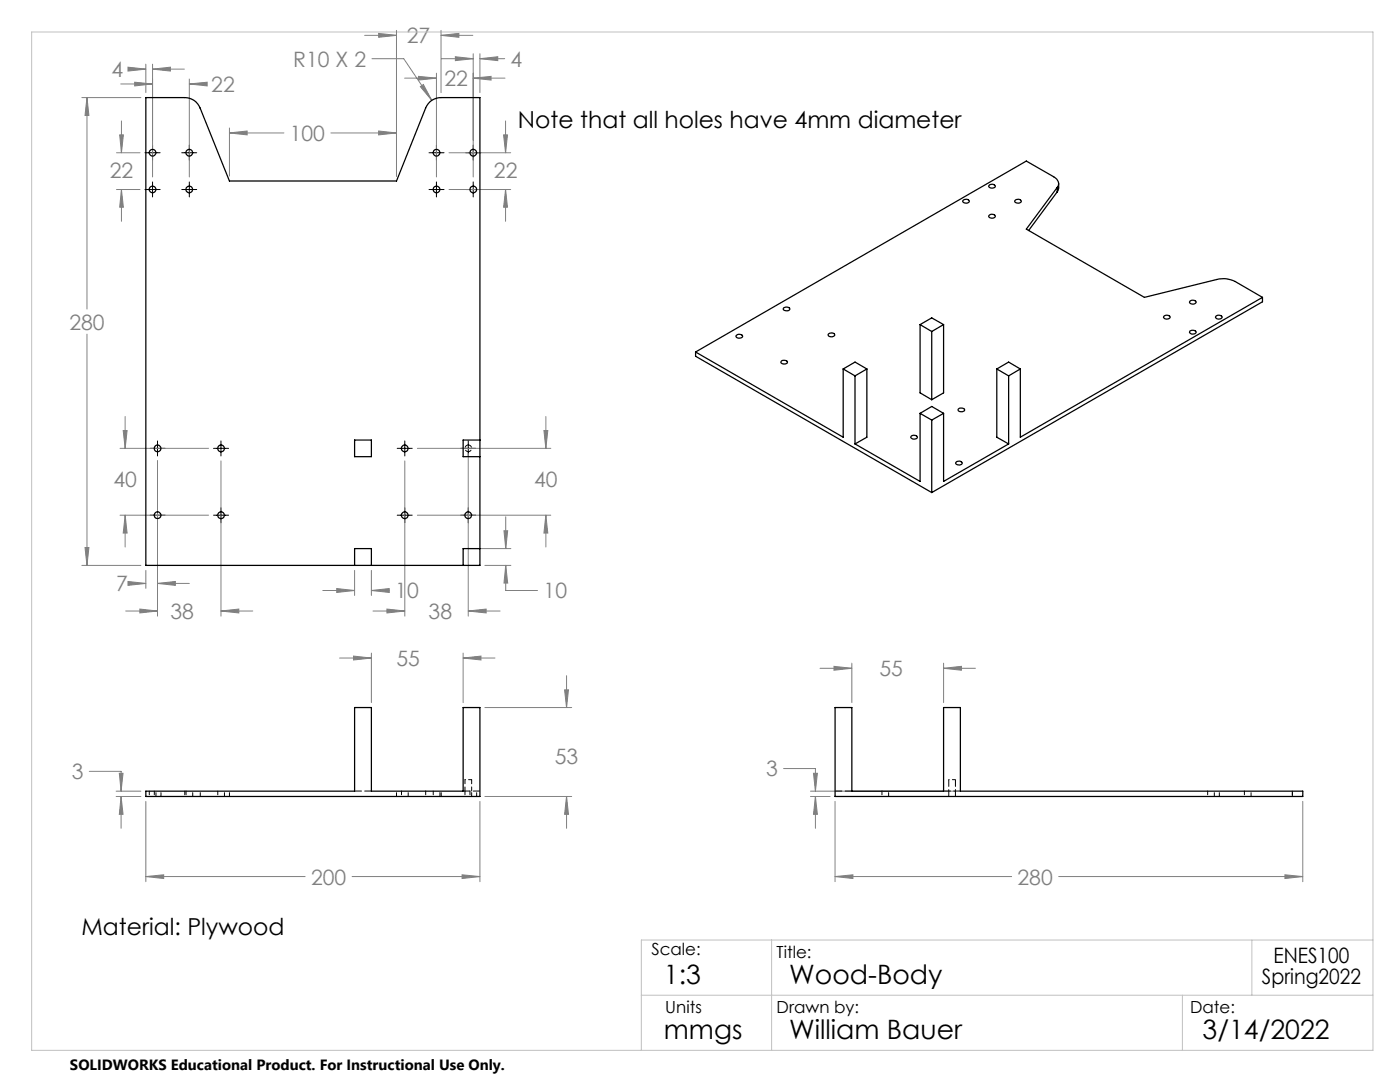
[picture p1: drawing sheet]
<svg xmlns="http://www.w3.org/2000/svg" width="279mm" height="216mm" viewBox="0 0 279 216" stroke-linecap="round" stroke-linejoin="round" font-family="sans-serif">
<g fill="none" stroke="#808080" stroke-width=".2">
<path d="M16.3 19.5h11.8M17.4 19.5l.3 3.5h-.7zM17.4 19.5v42.2M24.1 16.8h6.3M25.5 13.4l3.6 .4-3.6 .4zM25.8 13.8h3.3M26.9 16.4l3.5 .4-3.5 .3zM29.1 12.8v5.7M30.4 13.8l3.6-.4v.8zM30.4 12.8v22.5M30.4 13.8h6.4M37.8 16.8l3.5-.4v.7z"/>
<path d="M37.8 15.8v19.5M37.8 16.8h3.2M72.8 7.1h6.3M74.2 11.7h6.4l5.6 8.3M75.6 6.7l3.5 .4-3.5 .3zM79.1 6.1v29M80.8 15.6h6.3M83.5 15.2l3.6 .4-3.6 .4zM83.9 17.3l.6-.4 1.7 3.1zM87.1 14.6v20.7M88 7.1l3.6-.4v.7zM88 6.1v12.4"/>
<path d="M88 7.1h6.4M88.1 11.7h6.3M90.9 11.3l3.5 .4-3.5 .4zM94.4 15.6l3.6-.4v.8zM94.4 10.7v24.6M94.4 15.6h6.4M95.8 11.7l3.5-.4v.8zM95.8 10.7v7.8M95.8 11.7h4.9M23.2 30.5h4.7M23.2 37.8h4.7M23.9 26.9h.7l-.4 3.6z"/>
<path d="M24.2 37.8l.4 3.5h-.7zM24.2 24.1v6.4M24.2 37.8v6.4M45.8 26.5l3.5-.4v.8zM45.8 25.5v9.6M45.8 26.5h10.9M66 26.5h13.1M75.6 26.1l3.5 .4-3.5 .4zM89.6 30.5h12.3M89.6 37.8h12.3M100.5 26.9h.8l-.4 3.6zM100.9 37.8l.4 3.5h-.8z"/>
<path d="M100.9 24.1v6.4M100.9 37.8v6.4M17.4 66.7v46.1M24 89.5h17.6M24.6 85.9h.8l-.4 3.6zM25 83.1v6.4M31.4 92v30.9M44.1 92v30.9M80.8 92v30.9M83.3 89.5h26.6M93.5 90.5v32.4M108.5 85.9h.8l-.4 3.6z"/>
<path d="M108.9 83.1v6.4M16.3 112.8h11.8M17 109.3h.7l-.3 3.5zM24 102.8h17.6M25 102.8l.4 3.6h-.8zM25 102.8v6.3M25.5 116l3.6 .4-3.6 .4zM26.7 116.4h2.4M29.1 113.8v3.6M31.4 116.4l3.6-.4v.8zM31.4 116.4h6.4M64.4 117.8h6.4"/>
<path d="M67.2 117.4l3.6 .4-3.6 .4zM70.8 113.8v5M74.1 117.8l3.6-.4v.8zM74.1 113.8v5M74.1 117.8h3.6M83.3 102.8h26.6M93.5 109.5h8.5M96.8 112.8h5.2M100.6 105.9h.7l-.4 3.6zM100.9 112.8l.4 3.5h-.7zM100.9 112.8v5h6.4M100.9 103.1v6.4"/>
<path d="M108.9 102.8l.4 3.6h-.8zM108.9 102.8v6.3M25.1 121.9h6.3M27.9 121.5l3.5 .4-3.5 .4zM44.1 121.9l3.6-.4v.8zM44.1 121.9h6.3M67.8 131.3h6.3M70.6 130.9l3.5 .4-3.5 .4zM74.1 130.3v9.9M74.4 121.9h6.4M77.2 121.5l3.6 .4-3.6 .4zM92.4 131.3l3.6-.4v.8z"/>
<path d="M92.4 130.3v9.9M92.4 131.3h6.4M93.5 121.9l3.5-.4v.8zM93.5 121.9h6.3M112.7 137.7h.8l-.4 3.5zM113.1 134.8v6.4M163.7 133.3h6.3M166.4 133l3.6 .3-3.6 .4zM170 132.3v7.9M188.3 133.3l3.6-.3v.7zM188.3 132.3v7.9M188.3 133.3h6.4"/>
<path d="M17.8 153.9h6.4v4M23.2 157.9h4.9M23.2 158.9h4.9M23.8 154.3h.8l-.4 3.6zM24.2 158.9l.4 3.6h-.8zM24.2 158.9v6.4M29.1 159.9v16M95.8 159.9v16M96.8 158.9h17.3M96.8 141.2h17.3M113.1 158.9l.4 3.6h-.8zM113.1 158.9v6.4"/>
<path d="M156.4 153.4h6.3v4.5M161.7 157.9h29M161.7 158.9h4M162.3 154.3h.8l-.4 3.6zM162.7 158.9l.4 3.6h-.8zM162.7 158.9v6.4M166.7 159.9v16M260 159.9v16M29.1 174.9l3.6-.3v.7zM29.1 174.9h31.8M70.3 174.9h25.5M92.2 174.6l3.6 .3-3.6 .4z"/>
<path d="M166.7 174.9l3.5-.3v.7zM166.7 174.9h35.2M211.3 174.9h48.7M256.4 174.6l3.6 .3-3.6 .4z"/>
</g>
<g fill="none" stroke="#000" stroke-width=".2">
<path d="M28.9 30.5h3.1M28.9 37.8h3.1M30.4 29v3M30.4 36.3v3M36.3 30.5h3M36.3 37.8h3M37.8 29v3M37.8 36.3v3M85.6 30.5h3M85.6 37.8h3M87.1 29v3M87.1 36.3v3"/>
<path d="M93 30.5h3M93 37.8h3M94.4 29v3M94.4 36.3v3M30 89.5h2.9M31.4 88v3M42.6 89.5h3M44.1 88v3M79.3 89.5h3M80.8 88v3M91.9 89.5h3M93.5 88v3"/>
<path d="M30 102.8h2.9M31.4 101.3v3M42.6 102.8h3M44.1 101.3v3M79.3 102.8h3M80.8 101.3v3M91.9 102.8h3M93.5 101.3v3"/>
</g>
<path d="M6.3 6.4h267.7v203.2h-267.7zM128 198.6h146M154 187.6v22M236 198.6v11M249.8 187.6v11M274 187.6h-146v22" fill="none" stroke="#c0c0c0" stroke-width=".2"/>
<path d="M29.1 174.9l3.6-.3v.7zM92.2 174.6l3.6 .3-3.6 .4zM23.8 154.3h.8l-.4 3.6zM24.2 158.9l.4 3.6h-.8zM112.7 137.7h.8l-.4 3.5zM113.1 158.9l.4 3.6h-.8zM92.4 131.3l3.6-.4v.8zM70.6 130.9l3.5 .4-3.5 .4zM166.7 174.9l3.5-.3v.7zM256.4 174.6l3.6 .3-3.6 .4zM166.4 133l3.6 .3-3.6 .4zM188.3 133.3l3.6-.3v.7zM162.7 158.9l.4 3.6h-.8zM162.3 154.3h.8l-.4 3.6zM17.4 19.5l.3 3.5h-.7zM17 109.3h.7l-.3 3.5zM30.4 13.8l3.6-.4v.8zM25.5 13.4l3.6 .4-3.6 .4zM45.8 26.5l3.5-.4v.8zM75.6 26.1l3.5 .4-3.5 .4zM83.9 17.3l2.3 2.7-1.7-3.1zM74.1 117.8l3.6-.4v.8zM67.2 117.4l3.6 .4-3.6 .4zM100.6 105.9h.7l-.4 3.6zM100.9 112.8l.4 3.5h-.7zM23.9 26.9h.7l-.4 3.6zM24.2 37.8l.4 3.5h-.7zM88 7.1l3.6-.4v.7zM75.6 6.7l3.5 .4-3.5 .3zM37.8 16.8l3.5-.4v.7zM26.9 16.4l3.5 .4-3.5 .3zM100.5 26.9h.8l-.4 3.6zM100.9 37.8l.4 3.5h-.8zM94.4 15.6l3.6-.4v.8zM83.5 15.2l3.6 .4-3.6 .4zM90.9 11.3l3.5 .4-3.5 .4zM95.8 11.7l3.5-.4v.8zM31.4 116.4l3.6-.4v.8zM25.5 116l3.6 .4-3.6 .4zM44.1 121.9l3.6-.4v.8zM27.9 121.5l3.5 .4-3.5 .4zM25 102.8l.4 3.6h-.8zM24.6 85.9h.8l-.4 3.6zM108.9 102.8l.4 3.6h-.8zM108.5 85.9h.8l-.4 3.6zM77.2 121.5l3.6 .4-3.6 .4zM93.5 121.9l3.5-.4v.8z" fill="#808080"/>
<g fill="none" stroke="#000" stroke-width=".25">
<path d="M29.1 19.5h7.8a3.2 3.2 0 0 1 3 2.1l5.9 14.5h33.3l5.8-14.5a3.2 3.2 0 0 1 3.1-2.1h7.8v93.3h-66.7zM192.3 39.9a.68 .68 0 0 1 1.1 .4 .83 .83 0 0 1-1.3-.1zM197.4 36.9a.68 .68 0 0 1 1.2 .4 .83 .83 0 0 1-1.3-.1zM202.6 39.9a.68 .68 0 0 1 1.2 .4 .83 .83 0 0 1-1.3-.1zM211 37.4l-6.2 8.3 23.6 13.6 14.4-3.5a5.1 5.1 0 0 1 3.7 .4l5.5 3.1M211 37.4a1.39 1.39 0 0 0-.7-2.1l-5.5-3.2-66 38.1M211 37.4v.9M211 38.3l-5.7 7.7M211.3 36.7a2.23 2.23 0 0 1-.3 1.6M197.4 42.9a.68 .68 0 0 1 1.2 .4 .83 .83 0 0 1-1.3-.1zM252 59.3l-48.4 27.9v-13.6M252 59.3v.9l-66.1 38.1"/>
<path d="M138.8 70.2v.9l47.1 27.2M138.8 70.2l29.5 17v-13.6M146.9 67a.75 .75 0 0 1 1.3 .2 .75 .75 0 0 1-1.3-.2zM156 72a.71 .71 0 0 1 1.1 .4 .74 .74 0 0 1-1.2-.2zM156.4 61.4a.74 .74 0 0 1 1.2 .3 .77 .77 0 0 1-1.3-.1zM165.4 66.6a.72 .72 0 0 1 1.2 .3 .83 .83 0 0 1-1.3 0zM168.3 73.6l2.3 1.4M168.3 73.6l2.3-1.4 2.4 1.4M170.6 75v13.6M173 73.6v13.6l-2.4 1.4M173 73.6l-2.4 1.4M183.6 64.8v13.6l2.3 1.4"/>
<path d="M183.6 64.8l2.3-1.4 2.4 1.4M183.6 64.8l2.3 1.3M185.9 66.1v13.7M188.3 64.8v13.6l-2.4 1.4M188.3 64.8l-2.4 1.3M198.9 73.6v13.6l2.4 1.4M198.9 73.6l2.4 1.4M198.9 73.6l2.4-1.4 2.3 1.4M201.3 75v13.6M203.6 73.6l-2.3 1.4M232.3 63.1a.7 .7 0 0 1 1.2 .3 .72 .72 0 0 1-1.3-.2zM237.5 66a.73 .73 0 0 1 1.2 .4 .72 .72 0 0 1-1.3-.2z"/>
<path d="M237.5 60.1a.7 .7 0 0 1 1.2 .3 .83 .83 0 0 1-1.3-.1zM242.7 63.1a.7 .7 0 0 1 1.2 .3 .72 .72 0 0 1-1.3-.2zM70.8 87.8h3.3v3.3h-3.3zM95.8 87.8h-3.4v3.3h3.4M181.9 87a.7 .7 0 0 1 1.2 .3 .72 .72 0 0 1-1.3-.2zM183.6 82.5v13.6l-13-7.5M183.6 82.5l2.3 1.3M183.6 82.5l2.3-1.4 2.4 1.4M185.9 83.8v14.5M188.3 82.5v13.6l13-7.5M188.3 82.5l-2.4 1.3M190.9 92.2a.68 .68 0 0 1 1.1 .3 .83 .83 0 0 1-1.3-.1z"/>
<path d="M191.3 81.6a.76 .76 0 0 1 1.2 .3 .77 .77 0 0 1-1.3-.2zM70.8 112.8v-3.3h3.3v3.3M95.8 109.5h-3.4v3.3M29.1 157.9h41.7v-16.7h3.3v16.7h18.3v-16.7h3.4v17.7h-66.7zM166.7 141.2h3.3v16.7h18.3v-16.7h3.4v16.7h68.3v1h-93.3z"/>
<circle cx="30.4" cy="30.5" r=".66"/>
<circle cx="30.4" cy="37.8" r=".66"/>
<circle cx="37.8" cy="37.8" r=".67"/>
<circle cx="37.8" cy="30.5" r=".67"/>
<circle cx="87.1" cy="37.8" r=".67"/>
<circle cx="87.1" cy="30.5" r=".67"/>
<circle cx="94.5" cy="30.5" r=".67"/>
<circle cx="94.5" cy="37.8" r=".67"/>
<circle cx="31.5" cy="89.5" r=".68"/>
<circle cx="44.1" cy="89.5" r=".68"/>
<circle cx="80.8" cy="89.5" r=".68"/>
<circle cx="31.5" cy="102.8" r=".68"/>
<circle cx="44.1" cy="102.8" r=".68"/>
<circle cx="80.8" cy="102.8" r=".68"/>
<circle cx="93.4" cy="102.8" r=".68"/>
</g>
<path d="M74.1 157.8h-3.3M95.8 157.8h-3.3M170 157.8h-3.3M189.3 155.6v3.3M190.7 158.9v-3.3M191.7 157.8h-3.4" fill="none" stroke="#000" stroke-width=".2" stroke-dasharray="1.3 .6" stroke-dashoffset="-.1"/>
<path d="M94.1 155.6h-1.3M190.7 155.6h-1.4" fill="none" stroke="#000" stroke-width=".2" stroke-dasharray="1.3 .6" stroke-dashoffset=".7"/>
<g fill="none" stroke="#000" stroke-width=".2" stroke-dasharray="1.3 .6" stroke-dashoffset=".5">
<path d="M93.5 88.8a.67 .67 0 0 1 .6 .9 .67 .67 0 0 1-1.1 .2 .67 .67 0 0 1 .2-1.1h.3M29.8 157.8v1.1M30.8 157.8v1.1M31.1 158.9v-1.1M32.1 158.9v-1.1M36.9 157.8v1.1M37.1 157.8v1.1M38.5 158.9v-1.1M40 158.9v-1.1M43.5 157.8v1.1M44.8 158.9v-1.1M45.8 158.9v-1.1"/>
<path d="M79.1 158.9v-1.1M80.1 157.8v1.1M81.5 158.9v-1.1M85 157.8v1.1M86.5 157.8v1.1M87.8 158.9v-1.1M88.1 158.9v-1.1M92.8 157.8v1.1M92.8 155.6v2.2M93.8 157.8v1.1M94.1 158.9v-1.1M94.1 157.8v-2.2"/>
<path d="M95.1 158.9v-1.1M176 157.8v1.1M177.3 158.9v-1.1M241 157.8v1.1M242.3 158.9v-1.1M243.3 158.9v-1.1M248.3 157.8v1.1M249.7 158.9v-1.1M257.9 157.8v1.1M257.9 158.9v-1.1"/>
</g>
<g font-size="5.3">
<text x="132.5" y="196.4">1:3</text>
<text x="157.5" y="196.4">Wood-Body</text>
<text x="132.5" y="207.4">mmgs</text>
<text x="157.5" y="207.4">William Bauer</text>
<text x="240" y="207.4">3/14/2022</text>
</g>
<g font-size="4.7">
<text x="103.4" y="25.5">Note that all holes have 4mm diameter</text>
<text x="16.3" y="186.5">Material: Plywood</text>
</g>
<g font-size="4.2" fill="#808080">
<text x="81.2" y="8.6">27</text>
<text x="22.3" y="15.4">4</text>
<text x="58.5" y="13.3">R10 X 2</text>
<text x="88.7" y="17.2">22</text>
<text x="101.9" y="13.3">4</text>
<text x="42.2" y="18.4">22</text>
<text x="57.8" y="28.1">100</text>
<text x="21.9" y="35.4">22</text>
<text x="98.6" y="35.4">22</text>
<text x="13.8" y="65.8">280</text>
<text x="22.6" y="97.2">40</text>
<text x="106.6" y="97.2">40</text>
<text x="23.2" y="118">7</text>
<text x="78.9" y="119.4">10</text>
<text x="108.5" y="119.4">10</text>
<text x="34" y="123.5">38</text>
<text x="85.5" y="123.5">38</text>
<text x="79.1" y="132.9">55</text>
<text x="175.5" y="134.9">55</text>
<text x="14.3" y="155.5">3</text>
<text x="110.7" y="152.4">53</text>
<text x="152.9" y="154.9">3</text>
<text x="62.1" y="176.5">200</text>
<text x="203.1" y="176.5">280</text>
</g>
<g font-size="4.2">
<text x="251.9" y="196.4">Spring2022</text>
<text x="254.2" y="192.2">ENES100</text>
</g>
<g font-size="3.3">
<text x="130" y="190.6">Scale:</text>
<text x="155" y="191.2">Title:</text>
<text x="132.8" y="202.2">Units</text>
<text x="155" y="202.2">Drawn by:</text>
<text x="237.5" y="202.2">Date:</text>
</g>
<text font-size="3" x="14" y="213.5">SOLIDWORKS Educational Product. For Instructional Use Only.</text>
</svg>
